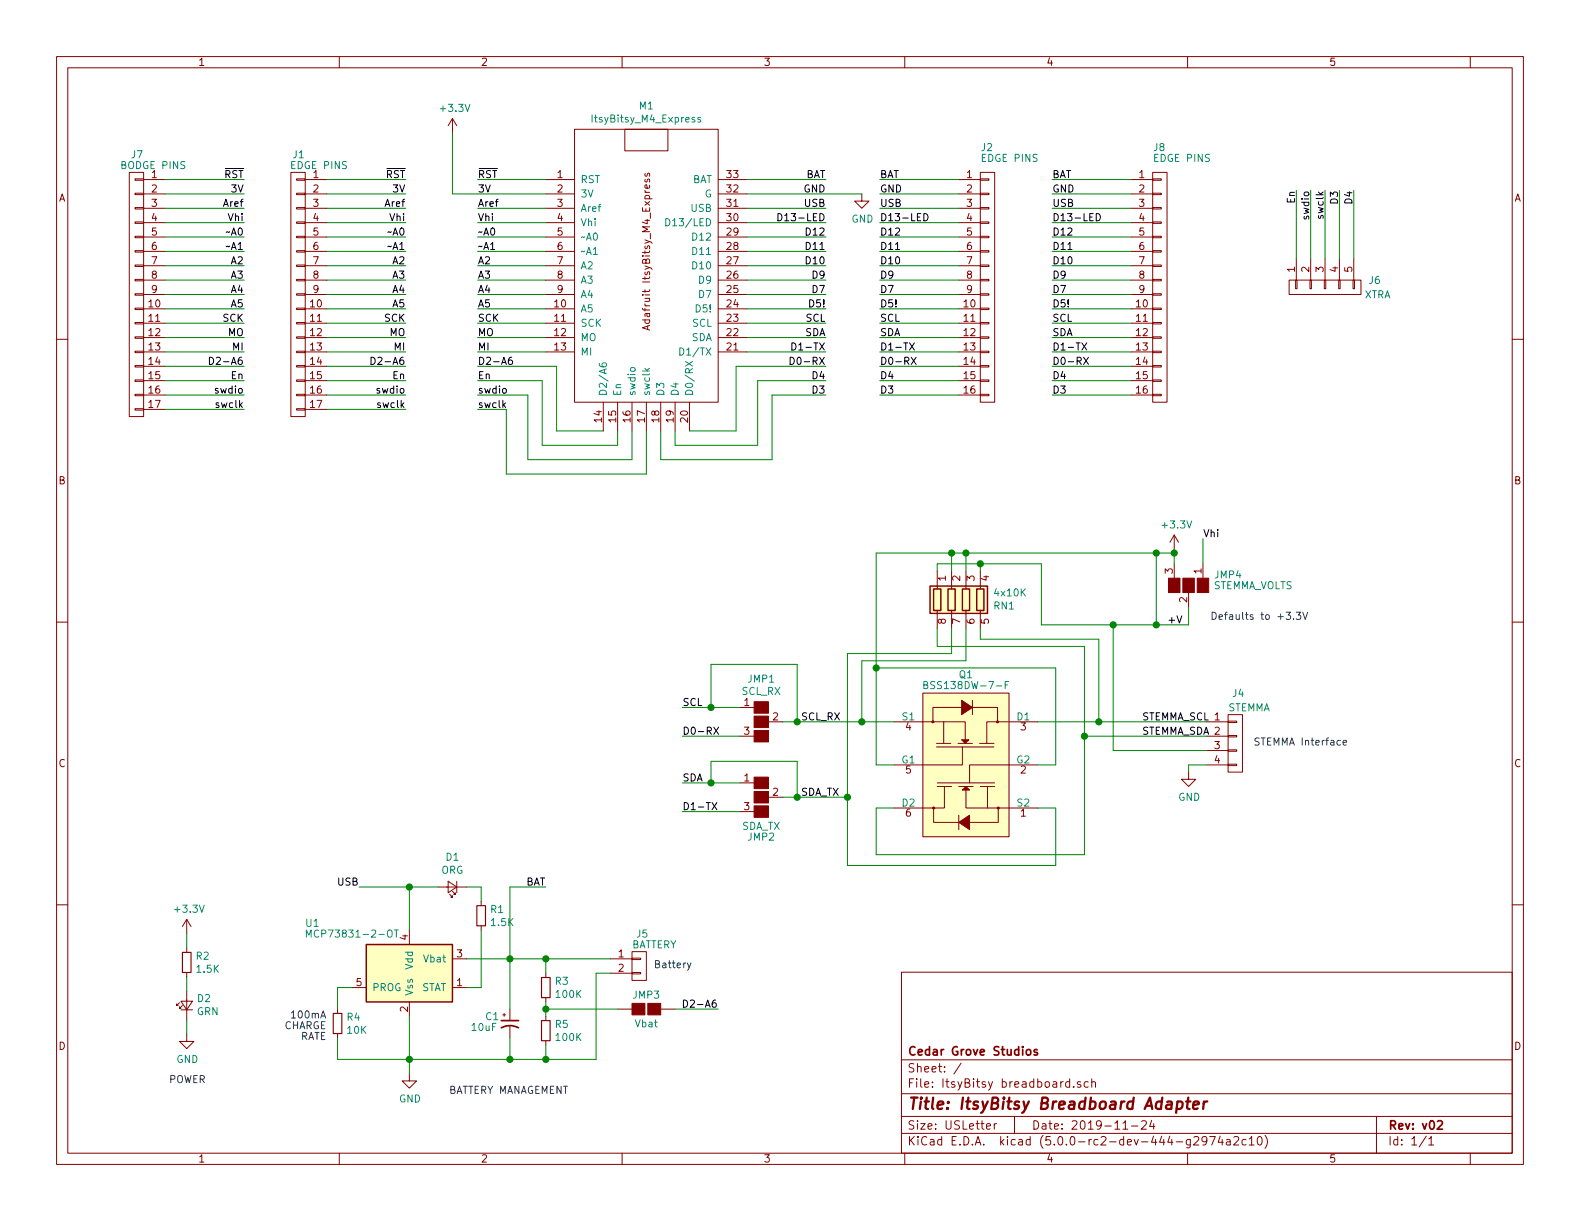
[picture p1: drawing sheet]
EESchema Schematic File Version 4
LIBS:ItsyBitsy breadboard-cache
EELAYER 26 0
EELAYER END
$Descr USLetter 11000 8500
encoding utf-8
Sheet 1 1
Title "ItsyBitsy Breadboard Adapter"
Date "2019-11-24"
Rev "v02"
Comp "Cedar Grove Studios"
Comment1 ""
Comment2 ""
Comment3 ""
Comment4 ""
$EndDescr
Text Label 3325 1350 0    50   ~ 0
3V
Text Label 5750 1350 2    50   ~ 0
GND
Text Label 3325 1650 0    50   ~ 0
~~A0
Text Label 5750 1450 2    50   ~ 0
USB
Text Label 3325 1850 0    50   ~ 0
A2
Text Label 5750 2350 2    50   ~ 0
SDA
Text Label 5750 2250 2    50   ~ 0
SCL
Text Label 3325 1950 0    50   ~ 0
A3
$Comp
L power:GND #PWR03
U 1 1
P 6000 1350
F 0 "#PWR03" H 6000 1100 50  0001 C CNN
F 1 "GND" H 6005 1177 50  0000 C CNN
F 2 "" H 6000 1350 50  0001 C CNN
F 3 "" H 6000 1350 50  0001 C CNN
	1    6000 1350
	1    0    0    -1  
$EndComp
Wire Wire Line
	3800 1350 3150 1350
$Comp
L power:+3.3V #PWR01
U 1 1
P 3150 925
F 0 "#PWR01" H 3150 775 50  0001 C CNN
F 1 "+3.3V" H 3165 1098 50  0000 C CNN
F 2 "" H 3150 925 50  0001 C CNN
F 3 "" H 3150 925 50  0001 C CNN
	1    3150 925 
	1    0    0    -1  
$EndComp
Wire Wire Line
	3325 1650 3800 1650
Wire Wire Line
	3325 1750 3800 1750
Wire Wire Line
	3150 1350 3150 925 
$Comp
L conn:CONN_01X04 J4
U 1 1
P 8600 5175
F 0 "J4" H 8575 5525 50  0000 L CNN
F 1 "STEMMA" H 8550 5425 50  0000 L CNN
F 2 "Connectors_JST:JST_PH_B4B-PH-K_04x2.00mm_Straight" H 8600 5175 50  0001 C CNN
F 3 "" H 8600 5175 50  0001 C CNN
	1    8600 5175
	1    0    0    -1  
$EndComp
$Comp
L power:+3.3V #PWR04
U 1 1
P 8175 3825
F 0 "#PWR04" H 8175 3675 50  0001 C CNN
F 1 "+3.3V" H 8190 3998 50  0000 C CNN
F 2 "" H 8175 3825 50  0001 C CNN
F 3 "" H 8175 3825 50  0001 C CNN
	1    8175 3825
	1    0    0    -1  
$EndComp
$Comp
L power:GND #PWR06
U 1 1
P 8275 5375
F 0 "#PWR06" H 8275 5125 50  0001 C CNN
F 1 "GND" H 8280 5202 50  0000 C CNN
F 2 "" H 8275 5375 50  0001 C CNN
F 3 "" H 8275 5375 50  0001 C CNN
	1    8275 5375
	1    0    0    -1  
$EndComp
Wire Wire Line
	8275 5375 8275 5325
Wire Wire Line
	8275 5325 8400 5325
$Comp
L conn:CONN_01X16 J2
U 1 1
P 6875 2000
F 0 "J2" H 6825 2975 50  0000 L CNN
F 1 "EDGE PINS" H 6825 2900 50  0000 L CNN
F 2 "Adafruit:Pin_Header_Straight_1x16_Pitch2.54mm_no_silk" H 6875 2000 50  0001 C CNN
F 3 "" H 6875 2000 50  0001 C CNN
	1    6875 2000
	1    0    0    -1  
$EndComp
Text Label 3325 1750 0    50   ~ 0
~~A1
Wire Wire Line
	3325 1850 3800 1850
Text Label 3325 2150 0    50   ~ 0
A5
Wire Wire Line
	3325 1950 3800 1950
Text Label 3325 2550 0    50   ~ 0
D2-A6
Wire Wire Line
	3325 2050 3800 2050
Text Label 5750 1950 2    50   ~ 0
D9
Text Label 5750 1550 2    50   ~ 0
D13-LED
Wire Wire Line
	5200 1350 6000 1350
Wire Wire Line
	5200 1550 5750 1550
Wire Wire Line
	5200 1650 5750 1650
Wire Wire Line
	5200 1750 5750 1750
Wire Wire Line
	5200 1850 5750 1850
Wire Wire Line
	5200 1950 5750 1950
Wire Wire Line
	5200 2050 5750 2050
Wire Wire Line
	5200 2250 5750 2250
Wire Wire Line
	5200 2350 5750 2350
Wire Wire Line
	5200 2450 5750 2450
Text Notes 8725 5200 0    50   ~ 0
STEMMA Interface
Text Label 3325 2250 0    50   ~ 0
SCK
Wire Wire Line
	3325 2250 3800 2250
Text Label 6125 1250 0    50   ~ 0
BAT
Wire Wire Line
	3325 2350 3800 2350
Wire Wire Line
	3325 2150 3800 2150
Text Label 3325 2050 0    50   ~ 0
A4
Text Label 5750 1650 2    50   ~ 0
D12
Text Label 5750 1750 2    50   ~ 0
D11
Text Label 5750 1850 2    50   ~ 0
D10
Wire Wire Line
	3325 2550 3875 2550
Wire Wire Line
	3775 3100 3775 2650
Wire Wire Line
	3325 2650 3775 2650
Text Label 6125 1450 0    50   ~ 0
USB
Text Label 3325 2350 0    50   ~ 0
MO
Text Label 6125 1350 0    50   ~ 0
GND
Wire Wire Line
	3675 3200 3675 2750
Wire Wire Line
	3675 2750 3325 2750
Text Label 3325 2750 0    50   ~ 0
swdio
Text Label 6125 1650 0    50   ~ 0
D12
Wire Wire Line
	6675 1250 6125 1250
Wire Wire Line
	6675 1350 6125 1350
Wire Wire Line
	6675 1550 6125 1550
Text Label 6125 1550 0    50   ~ 0
D13-LED
Wire Wire Line
	6125 1450 6675 1450
Wire Wire Line
	3875 2550 3875 3000
Wire Wire Line
	4200 3000 3875 3000
Text Label 3325 2650 0    50   ~ 0
En
Text Label 5750 2050 2    50   ~ 0
D7
$Comp
L Adafruit:ItsyBitsy_M4_Express M1
U 1 1
P 4500 1850
F 0 "M1" H 4500 2965 50  0000 C CNN
F 1 "ItsyBitsy_M4_Express" H 4500 2874 50  0000 C CNN
F 2 "" H 4500 1850 50  0001 C CNN
F 3 "" H 4500 1850 50  0001 C CNN
	1    4500 1850
	1    0    0    -1  
$EndComp
Wire Wire Line
	5200 2150 5750 2150
Text Label 5750 2150 2    50   ~ 0
D5!
Wire Wire Line
	3325 2450 3800 2450
Text Label 3325 2450 0    50   ~ 0
MI
Text Label 3325 1550 0    50   ~ 0
Vhi
Wire Wire Line
	3325 1550 3800 1550
Text Label 3325 1450 0    50   ~ 0
Aref
Wire Wire Line
	3325 1450 3800 1450
Text Label 3325 1250 0    50   ~ 0
~RST
Wire Wire Line
	3325 1250 3800 1250
Wire Wire Line
	4300 3100 4300 3000
Wire Wire Line
	3675 3200 4400 3200
Wire Wire Line
	4400 3200 4400 3000
Wire Wire Line
	3775 3100 4300 3100
Wire Wire Line
	4700 3000 4700 3100
Wire Wire Line
	4700 3100 5275 3100
Wire Wire Line
	5275 3100 5275 2650
Wire Wire Line
	5275 2650 5750 2650
Wire Wire Line
	5125 3000 5125 2550
Wire Wire Line
	4800 3000 5125 3000
Wire Wire Line
	5125 2550 5750 2550
Wire Wire Line
	4600 3000 4600 3200
Wire Wire Line
	4600 3200 5375 3200
Wire Wire Line
	5375 3200 5375 2750
Wire Wire Line
	5375 2750 5750 2750
Text Label 5750 1250 2    50   ~ 0
BAT
Wire Wire Line
	5200 1250 5750 1250
Wire Wire Line
	4500 3000 4500 3300
Wire Wire Line
	4500 3300 3525 3300
Wire Wire Line
	3525 3300 3525 2850
Wire Wire Line
	3525 2850 3325 2850
Text Label 5750 2450 2    50   ~ 0
D1-TX
Text Label 5750 2550 2    50   ~ 0
D0-RX
Text Label 5750 2750 2    50   ~ 0
D3
Text Label 5750 2650 2    50   ~ 0
D4
Text Label 3325 2850 0    50   ~ 0
swclk
Wire Wire Line
	6125 1650 6675 1650
Text Label 6125 1750 0    50   ~ 0
D11
Text Label 6125 1950 0    50   ~ 0
D9
Text Label 6125 1850 0    50   ~ 0
D10
Text Label 6125 2150 0    50   ~ 0
D5!
Wire Wire Line
	6675 1750 6125 1750
Wire Wire Line
	6675 1850 6125 1850
Wire Wire Line
	6675 2050 6125 2050
Text Label 6125 2050 0    50   ~ 0
D7
Wire Wire Line
	6125 1950 6675 1950
Wire Wire Line
	6125 2150 6675 2150
Text Label 6125 2250 0    50   ~ 0
SCL
Text Label 6125 2450 0    50   ~ 0
D1-TX
Text Label 6125 2350 0    50   ~ 0
SDA
Wire Wire Line
	6675 2250 6125 2250
Wire Wire Line
	6675 2350 6125 2350
Wire Wire Line
	6675 2550 6125 2550
Text Label 6125 2550 0    50   ~ 0
D0-RX
Wire Wire Line
	6125 2450 6675 2450
$Comp
L conn:CONN_01X17 J1
U 1 1
P 2075 2050
F 0 "J1" H 2025 3025 50  0000 L CNN
F 1 "EDGE PINS" H 1725 2950 50  0000 L CNN
F 2 "Adafruit:Pin_Header_Straight_1x17_Pitch2.54mm_no_silk" H 2075 2050 50  0001 C CNN
F 3 "" H 2075 2050 50  0001 C CNN
	1    2075 2050
	-1   0    0    -1  
$EndComp
Text Label 2825 1250 2    50   ~ 0
~RST
Text Label 2825 1450 2    50   ~ 0
Aref
Text Label 2825 1350 2    50   ~ 0
3V
Text Label 2825 1650 2    50   ~ 0
~~A0
Wire Wire Line
	2275 1250 2825 1250
Wire Wire Line
	2275 1350 2825 1350
Wire Wire Line
	2275 1550 2825 1550
Text Label 2825 1550 2    50   ~ 0
Vhi
Wire Wire Line
	2825 1450 2275 1450
Wire Wire Line
	2825 1650 2275 1650
Text Label 2825 1750 2    50   ~ 0
~~A1
Text Label 2825 1950 2    50   ~ 0
A3
Text Label 2825 1850 2    50   ~ 0
A2
Text Label 2825 2150 2    50   ~ 0
A5
Wire Wire Line
	2275 1750 2825 1750
Wire Wire Line
	2275 1850 2825 1850
Wire Wire Line
	2275 2050 2825 2050
Text Label 2825 2050 2    50   ~ 0
A4
Wire Wire Line
	2825 1950 2275 1950
Wire Wire Line
	2825 2150 2275 2150
Text Label 2825 2250 2    50   ~ 0
SCK
Text Label 2825 2450 2    50   ~ 0
MI
Text Label 2825 2350 2    50   ~ 0
MO
Wire Wire Line
	2275 2250 2825 2250
Wire Wire Line
	2275 2350 2825 2350
Wire Wire Line
	2275 2550 2825 2550
Text Label 2825 2550 2    50   ~ 0
D2-A6
Wire Wire Line
	2825 2450 2275 2450
$Comp
L conn:CONN_01X02 J5
U 1 1
P 4450 6725
F 0 "J5" H 4425 6950 50  0000 L CNN
F 1 "BATTERY" H 4400 6875 50  0000 L CNN
F 2 "Connectors_JST:JST_PH_B2B-PH-K_02x2.00mm_Straight" H 4450 6725 50  0001 C CNN
F 3 "" H 4450 6725 50  0001 C CNN
	1    4450 6725
	1    0    0    -1  
$EndComp
Text Label 3800 6175 2    50   ~ 0
BAT
$Comp
L power:GND #PWR07
U 1 1
P 2850 7475
F 0 "#PWR07" H 2850 7225 50  0001 C CNN
F 1 "GND" H 2855 7302 50  0000 C CNN
F 2 "" H 2850 7475 50  0001 C CNN
F 3 "" H 2850 7475 50  0001 C CNN
	1    2850 7475
	1    0    0    -1  
$EndComp
Text Notes 4550 6750 0    50   ~ 0
Battery
$Comp
L conn:CONN_01X05 J6
U 1 1
P 9225 2000
F 0 "J6" V 9175 1700 50  0000 R CNN
F 1 "XTRA" V 9275 1725 50  0000 R CNN
F 2 "Adafruit:Pin_Header_Straight_1x05_Pitch2.54mm_no_silk" H 9225 2000 50  0001 C CNN
F 3 "" H 9225 2000 50  0001 C CNN
	1    9225 2000
	0    -1   1    0   
$EndComp
Text Label 9025 1325 3    50   ~ 0
En
Text Label 9125 1325 3    50   ~ 0
swdio
Text Label 9225 1325 3    50   ~ 0
swclk
Text Label 9325 1325 3    50   ~ 0
D3
Wire Wire Line
	9425 1800 9425 1325
Text Label 9425 1325 3    50   ~ 0
D4
Wire Wire Line
	9025 1325 9025 1800
Wire Wire Line
	9125 1325 9125 1800
Wire Wire Line
	9225 1325 9225 1800
Wire Wire Line
	9325 1325 9325 1800
$Comp
L conn:CONN_01X17 J7
U 1 1
P 950 2050
F 0 "J7" H 900 3025 50  0000 L CNN
F 1 "BODGE PINS" H 600 2950 50  0000 L CNN
F 2 "Adafruit:Pin_Header_Straight_1x17_Pitch2.54mm_no_silk" H 950 2050 50  0001 C CNN
F 3 "" H 950 2050 50  0001 C CNN
	1    950  2050
	-1   0    0    -1  
$EndComp
Text Label 1700 1250 2    50   ~ 0
~RST
Text Label 1700 1450 2    50   ~ 0
Aref
Text Label 1700 1350 2    50   ~ 0
3V
Text Label 1700 1650 2    50   ~ 0
~~A0
Wire Wire Line
	1150 1250 1700 1250
Wire Wire Line
	1150 1350 1700 1350
Wire Wire Line
	1150 1550 1700 1550
Text Label 1700 1550 2    50   ~ 0
Vhi
Wire Wire Line
	1700 1450 1150 1450
Wire Wire Line
	1700 1650 1150 1650
Text Label 1700 1750 2    50   ~ 0
~~A1
Text Label 1700 1950 2    50   ~ 0
A3
Text Label 1700 1850 2    50   ~ 0
A2
Text Label 1700 2150 2    50   ~ 0
A5
Wire Wire Line
	1150 1750 1700 1750
Wire Wire Line
	1150 1850 1700 1850
Wire Wire Line
	1150 2050 1700 2050
Text Label 1700 2050 2    50   ~ 0
A4
Wire Wire Line
	1700 1950 1150 1950
Wire Wire Line
	1700 2150 1150 2150
Text Label 1700 2250 2    50   ~ 0
SCK
Text Label 1700 2450 2    50   ~ 0
MI
Text Label 1700 2350 2    50   ~ 0
MO
Text Label 1700 2650 2    50   ~ 0
En
Wire Wire Line
	1150 2250 1700 2250
Wire Wire Line
	1150 2350 1700 2350
Wire Wire Line
	1150 2550 1700 2550
Text Label 1700 2550 2    50   ~ 0
D2-A6
Wire Wire Line
	1700 2450 1150 2450
Wire Wire Line
	1700 2650 1150 2650
Wire Wire Line
	1150 2750 1700 2750
Text Label 1700 2750 2    50   ~ 0
swdio
Wire Wire Line
	1150 2850 1700 2850
Text Label 1700 2850 2    50   ~ 0
swclk
$Comp
L conn:CONN_01X16 J8
U 1 1
P 8075 2000
F 0 "J8" H 8025 2975 50  0000 L CNN
F 1 "EDGE PINS" H 8025 2900 50  0000 L CNN
F 2 "Adafruit:Pin_Header_Straight_1x16_Pitch2.54mm_no_silk" H 8075 2000 50  0001 C CNN
F 3 "" H 8075 2000 50  0001 C CNN
	1    8075 2000
	1    0    0    -1  
$EndComp
Text Label 7325 1250 0    50   ~ 0
BAT
Text Label 7325 1450 0    50   ~ 0
USB
Text Label 7325 1350 0    50   ~ 0
GND
Text Label 7325 1650 0    50   ~ 0
D12
Wire Wire Line
	7875 1250 7325 1250
Wire Wire Line
	7875 1350 7325 1350
Wire Wire Line
	7875 1550 7325 1550
Text Label 7325 1550 0    50   ~ 0
D13-LED
Wire Wire Line
	7325 1450 7875 1450
Wire Wire Line
	7325 1650 7875 1650
Text Label 7325 1750 0    50   ~ 0
D11
Text Label 7325 1950 0    50   ~ 0
D9
Text Label 7325 1850 0    50   ~ 0
D10
Text Label 7325 2150 0    50   ~ 0
D5!
Wire Wire Line
	7875 1750 7325 1750
Wire Wire Line
	7875 1850 7325 1850
Wire Wire Line
	7875 2050 7325 2050
Text Label 7325 2050 0    50   ~ 0
D7
Wire Wire Line
	7325 1950 7875 1950
Wire Wire Line
	7325 2150 7875 2150
Text Label 7325 2250 0    50   ~ 0
SCL
Text Label 7325 2450 0    50   ~ 0
D1-TX
Text Label 7325 2350 0    50   ~ 0
SDA
Text Label 7325 2650 0    50   ~ 0
D4
Wire Wire Line
	7875 2250 7325 2250
Wire Wire Line
	7875 2350 7325 2350
Wire Wire Line
	7875 2550 7325 2550
Text Label 7325 2550 0    50   ~ 0
D0-RX
Wire Wire Line
	7325 2450 7875 2450
Wire Wire Line
	7325 2650 7875 2650
Wire Wire Line
	7875 2750 7325 2750
Text Label 7325 2750 0    50   ~ 0
D3
Text Label 2825 2650 2    50   ~ 0
En
Wire Wire Line
	2825 2650 2275 2650
Wire Wire Line
	2275 2750 2825 2750
Text Label 2825 2750 2    50   ~ 0
swdio
Wire Wire Line
	2275 2850 2825 2850
Text Label 2825 2850 2    50   ~ 0
swclk
Text Label 6125 2650 0    50   ~ 0
D4
Wire Wire Line
	6125 2650 6675 2650
Wire Wire Line
	6675 2750 6125 2750
Text Label 6125 2750 0    50   ~ 0
D3
$Comp
L dk_Transistors-FETs-MOSFETs-Arrays:BSS138DW-7-F Q1
U 1 1
P 6725 5325
F 0 "Q1" V 7350 5325 50  0000 C CNN
F 1 "BSS138DW-7-F" V 7275 5325 50  0000 C CNN
F 2 "digikey-footprints:SOT-363" H 6925 5525 60  0001 L CNN
F 3 "https://www.diodes.com/assets/Datasheets/ds30203.pdf" H 6925 5625 60  0001 L CNN
F 4 "BSS138DW-FDICT-ND" H 6925 5725 60  0001 L CNN "Digi-Key_PN"
F 5 "BSS138DW-7-F" H 6925 5825 60  0001 L CNN "MPN"
F 6 "Discrete Semiconductor Products" H 6925 5925 60  0001 L CNN "Category"
F 7 "Transistors - FETs, MOSFETs - Arrays" H 6925 6025 60  0001 L CNN "Family"
F 8 "https://www.diodes.com/assets/Datasheets/ds30203.pdf" H 6925 6125 60  0001 L CNN "DK_Datasheet_Link"
F 9 "/product-detail/en/diodes-incorporated/BSS138DW-7-F/BSS138DW-FDICT-ND/808541" H 6925 6225 60  0001 L CNN "DK_Detail_Page"
F 10 "MOSFET 2N-CH 50V 0.2A SC70-6" H 6925 6325 60  0001 L CNN "Description"
F 11 "Diodes Incorporated" H 6925 6425 60  0001 L CNN "Manufacturer"
F 12 "Active" H 6925 6525 60  0001 L CNN "Status"
	1    6725 5325
	0    -1   -1   0   
$EndComp
$Comp
L device:R_Pack04 RN1
U 1 1
P 6725 4175
F 0 "RN1" H 6913 4221 50  0000 L CNN
F 1 "4x10K" H 6913 4130 50  0000 L CNN
F 2 "Resistors_SMD:R_Array_Convex_4x0603" V 7000 4175 50  0001 C CNN
F 3 "" H 6725 4175 50  0001 C CNN
	1    6725 4175
	1    0    0    1   
$EndComp
Wire Wire Line
	6225 5625 6100 5625
Wire Wire Line
	6100 5625 6100 5950
Wire Wire Line
	7225 5625 7350 5625
Text Label 7950 5025 0    50   ~ 0
STEMMA_SCL
Text Label 7950 5125 0    50   ~ 0
STEMMA_SDA
Text Label 5575 5025 0    50   ~ 0
SCL_RX
Text Label 5575 5550 0    50   ~ 0
SDA_TX
$Comp
L conn:GS3 JMP1
U 1 1
P 5300 5025
F 0 "JMP1" H 5300 5325 50  0000 C CNN
F 1 "SCL_RX" H 5300 5239 50  0000 C CNN
F 2 "Connectors:GS3" V 5388 4951 50  0001 C CNN
F 3 "" H 5300 5025 50  0001 C CNN
	1    5300 5025
	1    0    0    -1  
$EndComp
$Comp
L conn:GS3 JMP2
U 1 1
P 5300 5550
F 0 "JMP2" H 5300 5275 50  0000 C CNN
F 1 "SDA_TX" H 5300 5350 50  0000 C CNN
F 2 "Connectors:GS3" V 5388 5476 50  0001 C CNN
F 3 "" H 5300 5550 50  0001 C CNN
	1    5300 5550
	1    0    0    -1  
$EndComp
Wire Wire Line
	5150 4925 4950 4925
Text Label 4750 4925 0    50   ~ 0
SCL
Wire Wire Line
	5150 5125 4750 5125
Wire Wire Line
	5150 5450 4950 5450
Text Label 4750 5450 0    50   ~ 0
SDA
Wire Wire Line
	5150 5650 4750 5650
Text Label 8375 3750 0    50   ~ 0
Vhi
Wire Wire Line
	6225 5325 6100 5325
Wire Wire Line
	6100 5325 6100 4650
Wire Wire Line
	6100 5950 7550 5950
Wire Wire Line
	7550 5950 7550 5125
Wire Wire Line
	7350 5625 7350 6025
Wire Wire Line
	7350 6025 5900 6025
$Comp
L battery_management:MCP73831-2-OT U1
U 1 1
P 2850 6775
F 0 "U1" H 2175 7125 50  0000 C CNN
F 1 "MCP73831-2-OT" H 2450 7050 50  0000 C CNN
F 2 "TO_SOT_Packages_SMD:SOT-23-5" H 2900 6525 50  0001 L CIN
F 3 "http://ww1.microchip.com/downloads/en/DeviceDoc/20001984g.pdf" H 2700 6725 50  0001 C CNN
	1    2850 6775
	1    0    0    -1  
$EndComp
Wire Wire Line
	2850 6475 2850 6175
Wire Wire Line
	2850 6175 2500 6175
$Comp
L device:R_Small R4
U 1 1
P 2350 7125
F 0 "R4" H 2409 7171 50  0000 L CNN
F 1 "10K" H 2409 7080 50  0000 L CNN
F 2 "Resistors_SMD:R_0805" H 2350 7125 50  0001 C CNN
F 3 "" H 2350 7125 50  0001 C CNN
	1    2350 7125
	1    0    0    -1  
$EndComp
$Comp
L device:R_Small R1
U 1 1
P 3350 6375
F 0 "R1" H 3409 6421 50  0000 L CNN
F 1 "1.5K" H 3409 6330 50  0000 L CNN
F 2 "Resistors_SMD:R_0805" H 3350 6375 50  0001 C CNN
F 3 "" H 3350 6375 50  0001 C CNN
	1    3350 6375
	1    0    0    -1  
$EndComp
$Comp
L device:LED_Small D1
U 1 1
P 3150 6175
F 0 "D1" H 3150 5970 50  0000 C CNN
F 1 "ORG" H 3150 6061 50  0000 C CNN
F 2 "LEDs:LED_0805" V 3150 6175 50  0001 C CNN
F 3 "" V 3150 6175 50  0001 C CNN
	1    3150 6175
	-1   0    0    1   
$EndComp
$Comp
L device:CP1_Small C1
U 1 1
P 3550 7125
F 0 "C1" H 3375 7175 50  0000 L CNN
F 1 "10uF" H 3275 7100 50  0000 L CNN
F 2 "Capacitors_SMD:C_0805" H 3550 7125 50  0001 C CNN
F 3 "" H 3550 7125 50  0001 C CNN
	1    3550 7125
	1    0    0    -1  
$EndComp
Wire Wire Line
	2850 6175 3050 6175
Connection ~ 2850 6175
Wire Wire Line
	3250 6175 3350 6175
Wire Wire Line
	3350 6175 3350 6275
Wire Wire Line
	3350 6475 3350 6875
Wire Wire Line
	3350 6875 3250 6875
Wire Wire Line
	3550 6675 3550 6175
Wire Wire Line
	3550 6175 3800 6175
Wire Wire Line
	3250 6675 3550 6675
Connection ~ 3550 6675
Wire Wire Line
	2850 7375 2350 7375
Connection ~ 2850 7375
Wire Wire Line
	2350 6875 2450 6875
Connection ~ 3550 7375
Wire Wire Line
	3550 7375 2850 7375
Wire Wire Line
	2850 7475 2850 7375
Text Notes 2275 7250 2    50   ~ 0
100mA\nCHARGE\nRATE
$Comp
L device:R_Small R3
U 1 1
P 3800 6875
F 0 "R3" H 3859 6921 50  0000 L CNN
F 1 "100K" H 3859 6830 50  0000 L CNN
F 2 "Resistors_SMD:R_0805" H 3800 6875 50  0001 C CNN
F 3 "" H 3800 6875 50  0001 C CNN
	1    3800 6875
	1    0    0    -1  
$EndComp
$Comp
L device:R_Small R5
U 1 1
P 3800 7175
F 0 "R5" H 3859 7221 50  0000 L CNN
F 1 "100K" H 3859 7130 50  0000 L CNN
F 2 "Resistors_SMD:R_0805" H 3800 7175 50  0001 C CNN
F 3 "" H 3800 7175 50  0001 C CNN
	1    3800 7175
	1    0    0    -1  
$EndComp
Wire Wire Line
	3800 6775 3800 6675
Wire Wire Line
	3550 6675 3800 6675
Connection ~ 3800 6675
Wire Wire Line
	3550 7375 3800 7375
Wire Wire Line
	3800 7275 3800 7375
Connection ~ 3800 7375
Wire Wire Line
	3550 7225 3550 7375
Wire Wire Line
	3550 6675 3550 7025
Wire Wire Line
	2850 7075 2850 7375
Wire Wire Line
	2350 7225 2350 7375
Wire Wire Line
	2350 6875 2350 7025
Wire Wire Line
	4150 7375 4150 6775
Wire Wire Line
	4150 6775 4250 6775
Wire Wire Line
	3800 7375 4150 7375
Wire Wire Line
	3800 6675 4250 6675
$Comp
L device:LED_Small D2
U 1 1
P 1300 7000
F 0 "D2" V 1346 6932 50  0000 R CNN
F 1 "GRN" V 1255 6932 50  0000 R CNN
F 2 "LEDs:LED_0805" V 1300 7000 50  0001 C CNN
F 3 "" V 1300 7000 50  0001 C CNN
	1    1300 7000
	0    -1   -1   0   
$EndComp
$Comp
L device:R_Small R2
U 1 1
P 1300 6700
F 0 "R2" H 1359 6746 50  0000 L CNN
F 1 "1.5K" H 1359 6655 50  0000 L CNN
F 2 "Resistors_SMD:R_0805" H 1300 6700 50  0001 C CNN
F 3 "" H 1300 6700 50  0001 C CNN
	1    1300 6700
	1    0    0    -1  
$EndComp
$Comp
L power:+3.3V #PWR08
U 1 1
P 1300 6500
F 0 "#PWR08" H 1300 6350 50  0001 C CNN
F 1 "+3.3V" H 1315 6673 50  0000 C CNN
F 2 "" H 1300 6500 50  0001 C CNN
F 3 "" H 1300 6500 50  0001 C CNN
	1    1300 6500
	1    0    0    -1  
$EndComp
$Comp
L power:GND #PWR09
U 1 1
P 1300 7200
F 0 "#PWR09" H 1300 6950 50  0001 C CNN
F 1 "GND" H 1305 7027 50  0000 C CNN
F 2 "" H 1300 7200 50  0001 C CNN
F 3 "" H 1300 7200 50  0001 C CNN
	1    1300 7200
	1    0    0    -1  
$EndComp
Wire Wire Line
	1300 6600 1300 6500
Wire Wire Line
	1300 6900 1300 6800
Wire Wire Line
	1300 7200 1300 7100
Text Notes 1175 7550 0    50   ~ 0
POWER
Text Notes 3125 7625 0    50   ~ 0
BATTERY MANAGEMENT
Text Label 5000 7025 2    50   ~ 0
D2-A6
$Comp
L conn:GS2 JMP3
U 1 1
P 4500 7025
F 0 "JMP3" V 4400 7025 50  0000 C CNN
F 1 "Vbat" V 4600 7025 50  0000 C CNN
F 2 "Connectors:GS2" V 4574 7025 50  0001 C CNN
F 3 "" H 4500 7025 50  0001 C CNN
	1    4500 7025
	0    1    1    0   
$EndComp
Wire Wire Line
	3800 6975 3800 7025
Wire Wire Line
	4300 7025 3800 7025
Connection ~ 3800 7025
Wire Wire Line
	3800 7025 3800 7075
Wire Wire Line
	4700 7025 5000 7025
Text Label 4750 5650 0    50   ~ 0
D1-TX
Text Label 4750 5125 0    50   ~ 0
D0-RX
Wire Wire Line
	5900 5550 5900 6025
Wire Wire Line
	7225 5025 7650 5025
Wire Wire Line
	5450 5025 5550 5025
Wire Wire Line
	6525 3925 6525 3975
Wire Wire Line
	6825 3975 6825 3925
Wire Wire Line
	6825 3925 6525 3925
Wire Wire Line
	6825 4375 6825 4450
Wire Wire Line
	6825 4450 7650 4450
Wire Wire Line
	7650 4450 7650 5025
Connection ~ 7650 5025
Wire Wire Line
	6525 4375 6525 4500
Wire Wire Line
	6525 4500 7550 4500
Wire Wire Line
	7550 4500 7550 5125
Connection ~ 7550 5125
Connection ~ 5900 5550
Connection ~ 6000 5025
Wire Wire Line
	6000 5025 6225 5025
Wire Wire Line
	6000 5025 6000 4600
Wire Wire Line
	6000 4600 6725 4600
Wire Wire Line
	6725 4375 6725 4600
Wire Wire Line
	5900 5550 5900 4550
Wire Wire Line
	5900 4550 6625 4550
Wire Wire Line
	6625 4375 6625 4550
Connection ~ 6825 3925
Wire Wire Line
	7225 5325 7350 5325
Wire Wire Line
	7350 5325 7350 4650
Wire Wire Line
	6100 4650 7350 4650
$Comp
L conn:GS3 JMP4
U 1 1
P 8275 4075
F 0 "JMP4" V 8200 4350 50  0000 C CNN
F 1 "STEMMA_VOLTS" V 8275 4525 50  0000 C CNN
F 2 "Connectors:GS3" V 8363 4001 50  0001 C CNN
F 3 "" H 8275 4075 50  0001 C CNN
	1    8275 4075
	0    1    1    0   
$EndComp
Wire Wire Line
	8375 3925 8375 3750
Wire Wire Line
	8175 3825 8175 3850
Wire Wire Line
	6725 3975 6725 3850
Wire Wire Line
	6625 3975 6625 3850
Wire Wire Line
	6625 3850 6725 3850
Connection ~ 6725 3850
Connection ~ 8175 3850
Wire Wire Line
	8175 3850 8175 3925
Wire Wire Line
	8275 4225 8275 4350
Wire Wire Line
	6725 3850 8050 3850
Wire Wire Line
	6825 3925 7250 3925
Wire Wire Line
	7250 3925 7250 4350
Wire Wire Line
	6100 4650 6100 3850
Wire Wire Line
	6100 3850 6625 3850
Connection ~ 6100 4650
Connection ~ 6625 3850
Wire Wire Line
	7750 5225 8400 5225
Wire Wire Line
	7250 4350 7750 4350
Wire Wire Line
	7750 5225 7750 5125
Connection ~ 7750 4350
Wire Wire Line
	7750 4350 8050 4350
Wire Wire Line
	7750 5025 7750 4350
Wire Wire Line
	7750 5125 7750 5025
Wire Wire Line
	7650 5025 8400 5025
Wire Wire Line
	7550 5125 8400 5125
Text Label 8125 4350 0    50   ~ 0
+V
Wire Wire Line
	8050 4350 8050 3850
Connection ~ 8050 4350
Wire Wire Line
	8050 4350 8275 4350
Connection ~ 8050 3850
Wire Wire Line
	8050 3850 8175 3850
Text Notes 8425 4325 0    50   ~ 0
Defaults to +3.3V
Wire Wire Line
	5200 1450 5750 1450
Text Label 2500 6175 2    50   ~ 0
USB
Wire Wire Line
	4950 4925 4950 4625
Wire Wire Line
	4950 4625 5550 4625
Wire Wire Line
	5550 4625 5550 5025
Connection ~ 4950 4925
Wire Wire Line
	4950 4925 4750 4925
Connection ~ 5550 5025
Wire Wire Line
	5550 5025 6000 5025
Wire Wire Line
	4950 5450 4950 5300
Wire Wire Line
	4950 5300 5550 5300
Wire Wire Line
	5550 5300 5550 5550
Wire Wire Line
	5450 5550 5550 5550
Connection ~ 4950 5450
Wire Wire Line
	4950 5450 4750 5450
Connection ~ 5550 5550
Wire Wire Line
	5550 5550 5900 5550
$EndSCHEMATC
